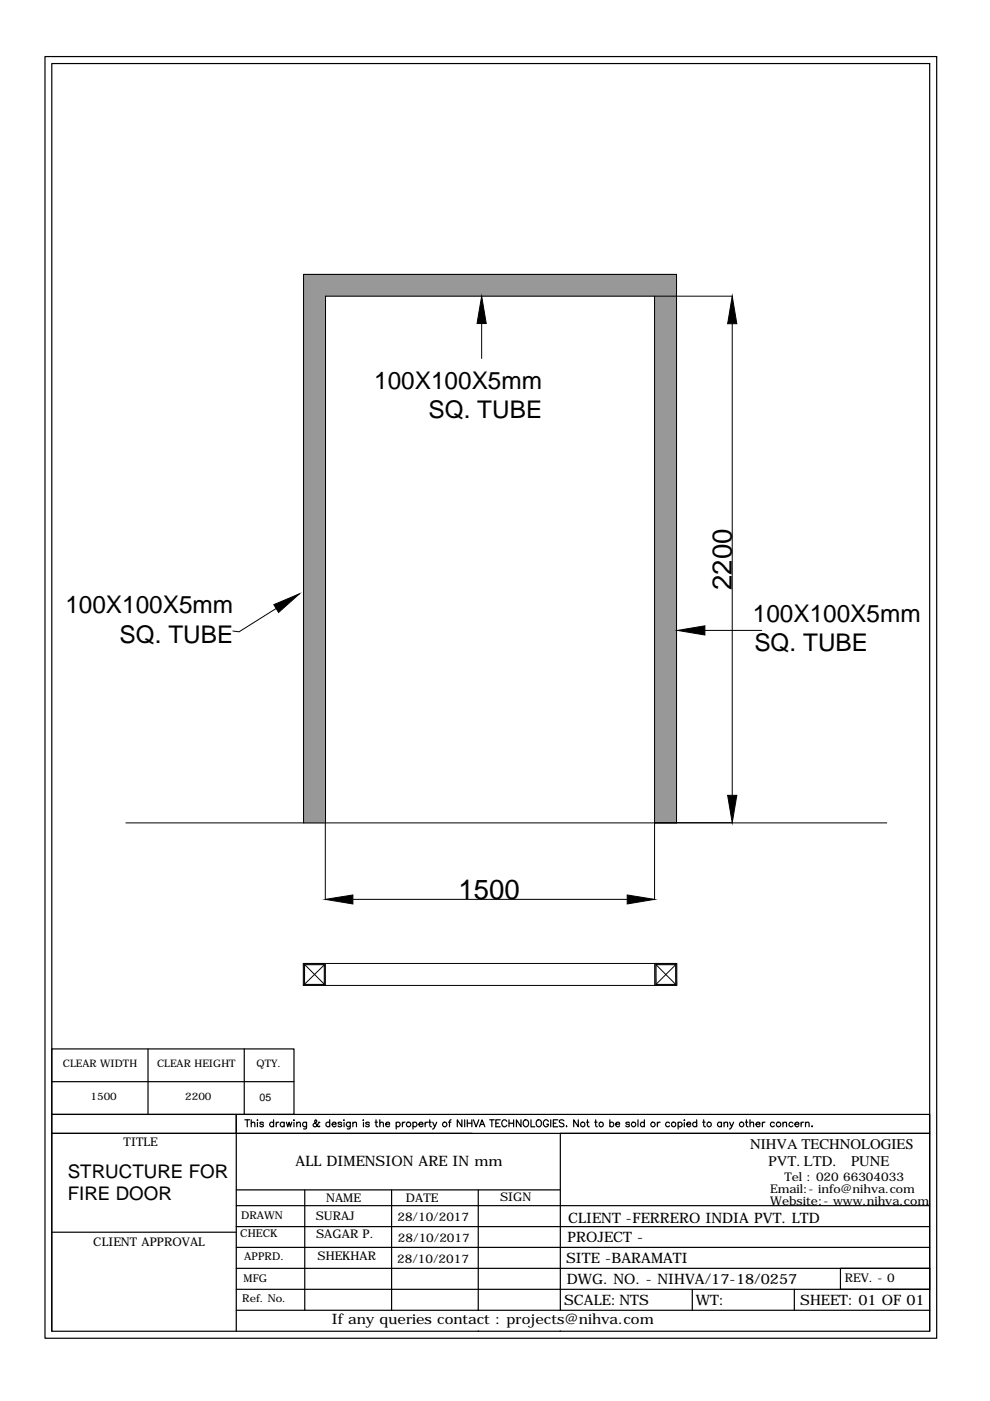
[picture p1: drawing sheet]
<svg xmlns="http://www.w3.org/2000/svg" width="210mm" height="297mm" viewBox="0 0 210 297" stroke-linecap="round" stroke-linejoin="round" font-family="sans-serif">
<!-- layer: 0 -->
<g fill="none" stroke="#000" stroke-width=".25">
<path d="M9.5 12h189.1v271.7h-189.1zM11 13.5h186.1v268.8h-186.1zM11 236.3h39.1v4h-39.1zM11 222.4h51.3v13.9h-51.3zM11 229.3h51.3M31.4 222.4v13.9M51.8 222.4v13.9M51.9 237.4h1M52.4 237.4v1.5M53.3 238.2l.3-.3 .3 .1 .1 .9M53.3 237.4v1.5M54.6 237.4v.1z"/>
<path d="M54.6 238v.9M55.9 238.1l-.3-.2-.4 .1-.1 .1 .7 .4 .1 .2a.43 .43 0 0 1-.8 0M58 238.1a.47 .47 0 0 0-.7 0 .47 .47 0 0 0 0 .7 .47 .47 0 0 0 .7-.1M58 237.4v1.5M58.6 237.9v1M59.1 237.9a.43 .43 0 0 0-.5 .5M60.3 238.1a.47 .47 0 0 0-.7 0 .47 .47 0 0 0 0 .7 .47 .47 0 0 0 .7-.1M60.3 237.9v1M60.7 237.9l.3 1 .3-1 .3 1 .3-1M62.3 237.4v.1zM62.3 238v.9M62.9 238.2l.4-.3 .3 .1 .1 .9"/>
<path d="M62.9 237.9v1M65 237.9v1.3l-.6 .1M65 238.1a.47 .47 0 0 0-.7 0 .47 .47 0 0 0 0 .7 .47 .47 0 0 0 .7-.1M67.8 238.1l-.1-.2a1.54 1.54 0 0 1-1.1 1l-.2-.4 .7-.6 .1-.3-.3-.2-.2 .2 .2 .6 .7 .7 .2-.2M69.9 238.1a.45 .45 0 0 0-.7 0 .45 .45 0 0 0 0 .6 .45 .45 0 0 0 .7 0M69.9 237.4v1.5M70.4 238.4h.9a.46 .46 0 0 0-.8-.4 .46 .46 0 0 0 .1 .8l.4 .1 .3-.2M72.4 238.1l-.2-.2-.5 .1v.1l.7 .4v.3a.44 .44 0 0 1-.7-.1M73 237.4v.1zM73 238v.9M74.3 237.9l-.1 1.3-.6 .1M74.3 238.1a.47 .47 0 0 0-.7 0 .47 .47 0 0 0 0 .7 .47 .47 0 0 0 .7-.1"/>
<path d="M74.8 238.2l.2-.2a.35 .35 0 0 1 .6 .2v.7M74.8 237.9v1M77.1 237.4v.1zM77.1 238v.9M78.3 238.1l-.3-.2-.4 .1-.1 .1 .7 .4 .1 .2a.43 .43 0 0 1-.8 0M79.5 237.9h.5M79.7 237.4v1.2l.1 .2 .3 .1M80.5 238.2l.4-.3 .3 .1 .1 .9M80.5 237.4v1.5M81.8 238.4h.8a.48 .48 0 0 0-.5-.5 .48 .48 0 0 0-.4 .6 .48 .48 0 0 0 .4 .4l.5-.2M84 238.1a.47 .47 0 0 1 .7 0 .47 .47 0 0 1 0 .7 .47 .47 0 0 1-.7-.1M84 237.9v1.5"/>
<path d="M85.3 237.9v1M85.9 237.9a.43 .43 0 0 0-.6 .5M87.6 238.1a.47 .47 0 0 1 .7 0 .47 .47 0 0 1 0 .7 .47 .47 0 0 1-.7-.1M87.6 237.9v1.5M88.8 238.4h.9a.46 .46 0 0 0-.8-.4 .46 .46 0 0 0 .1 .8l.4 .1 .3-.2M90.1 237.9v1M90.7 237.9a.45 .45 0 0 0-.6 .5M90.9 237.9h.5M91.1 237.4v1.2l.1 .2 .3 .1M91.8 237.9l.4 1 .4-1M92.2 238.9l-.3 .4-.2 .1M95.1 237.9h.5"/>
<path d="M95.6 237.4l-.3 .3v1.2M97.9 237.4v1.5l-.9-1.5v1.5M98.5 237.4v1.5M99.1 237.4v1.5M99.1 238.1h.9M100 237.4v1.5M100.4 237.4l.5 1.5 .6-1.5M101.7 238.9l.5-1.5 .6 1.5M101.9 238.4h.7M103.8 237.4h1M104.3 237.4v1.5M105.1 238.1h.6"/>
<path d="M106.1 237.4h-1v1.5h1M107.5 237.8a.55 .55 0 0 0-.7-.4 .55 .55 0 0 0-.4 .6v.4a.55 .55 0 0 0 .4 .5 .55 .55 0 0 0 .7-.3M107.9 238.1h1M107.9 237.4v1.5M108.9 237.4v1.5M110.5 237.4v1.5l-1-1.5v1.5M111.1 237.6l.3-.2a.71 .71 0 0 1 .7 .8 .71 .71 0 0 1-.9 .6l-.3-.4zM112.6 237.4v1.5h.8M113.8 237.6l.3-.2a.74 .74 0 0 1 .7 .8 .74 .74 0 0 1-.7 .7l-.4-.5zM116.3 237.8a.55 .55 0 0 0-.7-.4 .55 .55 0 0 0-.4 .6v.4a.53 .53 0 0 0 .5 .5 .53 .53 0 0 0 .6-.5h-.4M116.8 237.4v1.5M117.3 238.1h.6"/>
<path d="M118.3 237.4h-1v1.5h1M119.6 237.6a.55 .55 0 0 0-.6-.2 .55 .55 0 0 0-.4 .4l.2 .3 .6 .2 .2 .4a.63 .63 0 0 1-1 0M120.1 238.7v.2zM122.6 237.4v1.5l-1-1.5v1.5M124.4 237.9h.5M124.6 237.4v1.2v.2l.3 .1M126.1 237.9h.5M126.3 237.4v1.2l.3 .3M129.3 238.1a.47 .47 0 0 1 .7 0 .47 .47 0 0 1 0 .7 .47 .47 0 0 1-.7-.1M129.3 237.4v1.5M130.5 238.4h.9a.48 .48 0 0 0-.6-.5 .48 .48 0 0 0-.4 .6 .48 .48 0 0 0 .5 .4l.5-.2M133.4 238.1l-.2-.2-.4 .1-.1 .1 .7 .4v.2a.43 .43 0 0 1-.7 0"/>
<path d="M135.3 237.4v1.5M136.6 238.1a.47 .47 0 0 0-.7 0 .47 .47 0 0 0 0 .7 .47 .47 0 0 0 .7-.1M136.6 237.4v1.5M139.4 237.9v1M140 237.9a.45 .45 0 0 0-.6 .5M142 238.1a.47 .47 0 0 0-.7 0 .47 .47 0 0 0 0 .7 .47 .47 0 0 0 .7-.1M143.8 238.1a.47 .47 0 0 1 .7 0 .47 .47 0 0 1 0 .7 .47 .47 0 0 1-.7-.1M143.8 237.9v1.5M145.1 237.4v.1zM145.1 238v.9M145.6 238.4h.8a.46 .46 0 0 0-.7-.4 .46 .46 0 0 0 .1 .8l.3 .1 .3-.2M147.7 238.1a.47 .47 0 0 0-.7 0 .47 .47 0 0 0 0 .7 .47 .47 0 0 0 .7-.1"/>
<path d="M147.7 237.4v1.5M149 237.9h.5M149.2 237.4v1.2l.1 .2 .3 .1M153 238.1a.47 .47 0 0 0-.7 0 .47 .47 0 0 0 0 .7 .47 .47 0 0 0 .7-.1M153 237.9v1M153.5 238.2l.4-.3 .3 .1 .1 .9M153.5 237.9v1M154.7 237.9l.4 1 .4-1M155.1 238.9l-.2 .4-.2 .1M158 237.9h.6M158.3 237.4v1.2l.3 .3M159 238.2l.2-.2h.5l.1 .9"/>
<path d="M159 237.4v1.5M160.3 238.4h.8a.46 .46 0 0 0-.7-.4 .46 .46 0 0 0 .1 .8l.3 .1 .3-.2M161.6 237.9v1M162.2 237.9a.4 .4 0 0 0-.6 .5M164.2 238.1a.47 .47 0 0 0-.7 0 .47 .47 0 0 0 0 .7 .47 .47 0 0 0 .7-.1M166 238.2l.3-.3 .4 .1 .1 .9M166 237.9v1M168.1 238.1a.47 .47 0 0 0-.7 0 .47 .47 0 0 0 0 .7 .47 .47 0 0 0 .7-.1M168.5 238.4h.9a.48 .48 0 0 0-.5-.5 .48 .48 0 0 0-.5 .5 .48 .48 0 0 0 .5 .5l.5-.2M169.9 237.9v1M170.4 237.9a.43 .43 0 0 0-.5 .5M170.8 238.2l.3-.3 .4 .1v.9"/>
<path d="M170.8 237.9v1M172.1 238.8h.1zM11 240.3h89.1M11 240.3v42M50.1 255.6h147M50.1 240.3v42M50.1 252.3h68.7M64.6 252.3v25.5M83 252.3v25.5M101.4 252.3v25.5M11 261.3h39.1M50.1 268.9h147"/>
<path d="M50.1 264.5h147M50.1 260.1h147M50.1 273.4h147M50.1 277.8h147M118.8 277.8v-37.5h78.3h-147v-4h147v46M146.8 273.4v4.4M168.4 273.4v4.4M178.2 268.9h18.9v4.5h-18.9zM101.4 282.2v.1M118.8 282.2v.1"/>
<circle cx="86.6" cy="238.4" r=".48"/>
<circle cx="94.3" cy="238.4" r=".48"/>
<circle cx="123.6" cy="238.4" r=".49"/>
<circle cx="127.5" cy="238.4" r=".49"/>
<circle cx="134.3" cy="238.4" r=".48"/>
<circle cx="138.4" cy="238.4" r=".48"/>
<circle cx="142.8" cy="238.4" r=".49"/>
<circle cx="150.4" cy="238.4" r=".49"/>
<circle cx="157.2" cy="238.4" r=".48"/>
<circle cx="165.1" cy="238.4" r=".48"/>
</g>
<g fill="#989898" stroke="#989898" stroke-width=".21">
<path d="M64.4 58.2v4.6h79zM64.4 58.2h79v4.6z"/>
<path d="M138.8 62.8v111.7h4.6zM138.8 62.8h4.6v111.7z"/>
<path d="M64.4 62.8v111.7h4.6zM64.4 62.8h4.6v111.7z"/>
<path d="M138.8 204.3v.2h4.7zM138.8 204.3h4.7v.2z"/>
<path d="M64.3 204.3v.2h4.7zM64.3 204.3h4.7v.2z"/>
<path d="M143.3 204.5v4.2h.2zM143.3 204.5h.2v4.2z"/>
<path d="M138.8 204.5v4.2h.3zM138.8 204.5h.3v4.2z"/>
<path d="M68.8 204.5v4.2h.2zM68.8 204.5h.2v4.2z"/>
<path d="M64.3 204.5v4.2h.3zM64.3 204.5h.3v4.2z"/>
<path d="M138.8 208.7v.2h4.7zM138.8 208.7h4.7v.2z"/>
<path d="M64.3 208.7v.2h4.7zM64.3 208.7h4.7v.2z"/>
</g>
<g fill="none" stroke="#000" stroke-width=".21">
<path d="M102.1 68.6v7.4M138.8 62.8v128M155.3 68.6v100M155.3 62.8h-86.3v111.7M58.6 129l-7.9 5-1.3-.2M149.5 133.7h12M26.7 174.5h161.3M64.4 174.5v-116.3h79v116.3M69 174.5v16.3M138.8 174.4h16.5M74.8 190.7h58.2M64.3 204.3h79.2v4.6h-79.2z"/>
<path d="M64.6 204.5h4.2v4.2h-4.2zM64.6 204.5l4.2 4.2M68.8 204.6l-4.2 4.1M69 204.3v4.6M138.8 204.3v4.6M139.1 208.7h4.2M139.1 204.5h4.2M139.1 204.5v4.2M139.1 204.5l4.2 4.2M143.3 204.5v4.2M143.3 204.5l-4.2 4.2"/>
</g>
<path d="M102.1 62.8l1 5.8h-2zM155.3 62.8l.9 5.8h-1.9zM58.1 128.2l5.4-2.3-4.4 4zM143.7 133.7l5.8-1v1.9zM154.3 168.6h1.9l-.9 5.8zM69 190.7l5.8-.9v1.9zM133 189.8l5.8 .9-5.8 1z" fill="#000" stroke="#000" stroke-width=".21"/>
<g font-size="5.8">
<text x="155.2" y="125.1" transform="rotate(-90 155.2 125.1)">2200</text>
<text x="97.2" y="190.6">1500</text>
</g>
<g font-size="5.2">
<text x="79.3" y="82.4">100X100X5mm</text>
<text x="90.9" y="88.7">SQ. TUBE</text>
<text x="13.9" y="130">100X100X5mm</text>
<text x="159.6" y="131.8">100X100X5mm</text>
<text x="25.4" y="136.3">SQ. TUBE</text>
<text x="159.9" y="138.1">SQ. TUBE</text>
</g>
<g font-size="4">
<text x="14.4" y="249.8">STRUCTURE FOR</text>
<text x="14.4" y="254.4">FIRE DOOR</text>
</g>
<g font-size="3.1">
<text x="159" y="243.7">NIHVA TECHNOLOGIES</text>
<text x="163" y="247.3">PVT. LTD.</text>
<text x="180.4" y="247.3">PUNE</text>
</g>
<g font-size="3">
<text x="62.7" y="247.2">ALL DIMENSION ARE IN mm</text>
<text x="120.3" y="263.3">PROJECT -</text>
<text x="120.5" y="259.3">CLIENT -FERRERO INDIA PVT. LTD</text>
<text x="120" y="267.8">SITE -BARAMATI</text>
<text x="120.2" y="272.2">DWG. NO. - NIHVA/17-18/0257</text>
<text x="70.4" y="280.8">If any queries contact : projects@nihva.com</text>
<text x="119.6" y="276.7">SCALE:NTS</text>
<text x="147.5" y="276.6">WT:</text>
<text x="169.7" y="276.7">SHEET: 01 OF 01</text>
</g>
<g font-size="2.5">
<text x="26.2" y="243">TITLE</text>
<text x="166.3" y="250.4">Tel : 020 66304033</text>
<text x="69.1" y="254.9">NAME</text>
<text x="86.1" y="254.9">DATE</text>
<text x="106" y="254.7">SIGN</text>
<text x="163.3" y="253">Email:- info@nihva.com</text>
<text x="163.3" y="255.4">Website:- www.nihva.com</text>
<text x="66.9" y="258.6">SURAJ</text>
<text x="67" y="262.4">SAGAR P.</text>
<text x="84.3" y="258.8">28/10/2017</text>
<text x="84.4" y="263.4">28/10/2017</text>
<text x="19.8" y="264.1">CLIENT APPROVAL</text>
<text x="67.3" y="267.2">SHEKHAR</text>
<text x="84.2" y="267.8">28/10/2017</text>
<text x="179.1" y="271.8">REV. - 0</text>
</g>
<g font-size="2.3">
<text x="50.9" y="262.4">CHECK</text>
<text x="51.1" y="258.5">DRAWN</text>
<text x="51.8" y="267.1">APPRD.</text>
<text x="51.7" y="271.8">MFG</text>
<text x="51.4" y="276.1">Ref. No.</text>
</g>
<g font-size="2.2">
<text x="13.3" y="226.3">CLEAR WIDTH</text>
<text x="33.3" y="226.3">CLEAR HEIGHT</text>
<text x="54.4" y="226.3">QTY.</text>
<text x="19.2" y="233.2">1500</text>
<text x="39.3" y="233.2">2200</text>
<text x="55" y="233.4">05</text>
</g>
</svg>
